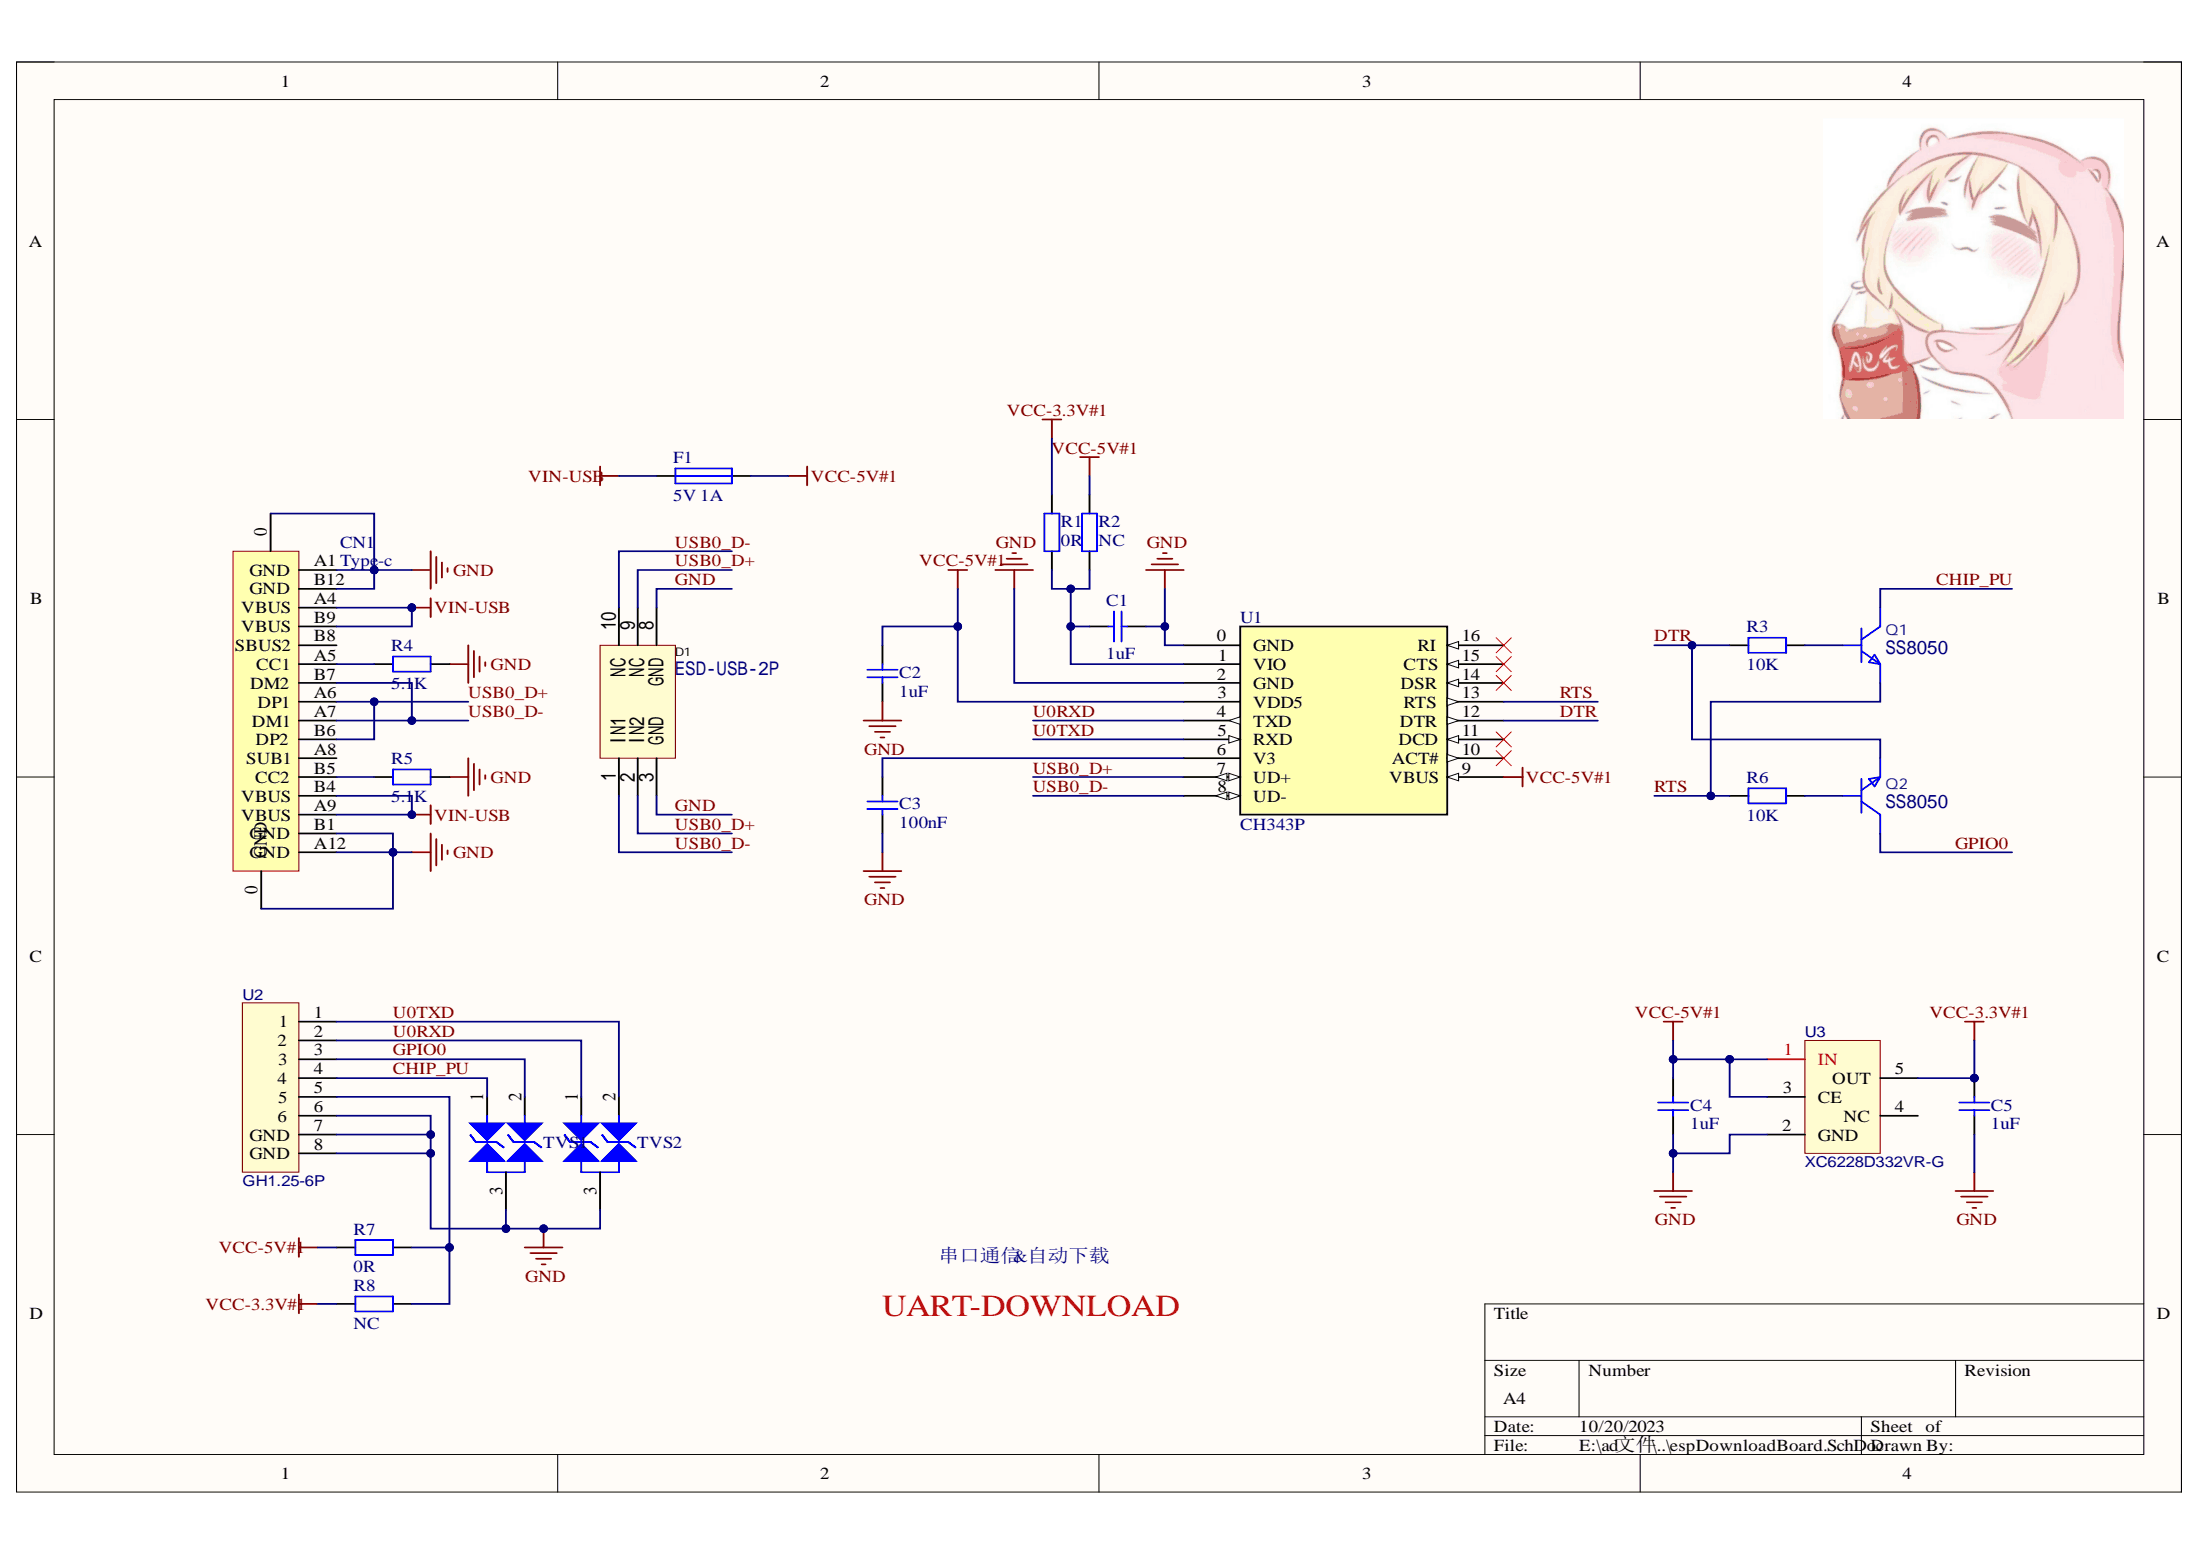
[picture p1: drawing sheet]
# Altium schematic sheet espDownloadBoard.SchDoc
size A4; SheetNumber: 1; SheetTotal: 1

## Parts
C1  1uF  [0603-C]
C2  1uF  [0603-C]
C3  100nF  [0603-C]
C4  1uF  [0603-C]
C5  1uF  [0603-C]
CN1  Type-c  [Type-c 16pin]
D1  ESD-USB-2P  [SLP2510P8-2P]
F1  5V 1A  [0805-R]
Q1  SS8050  [SOT23-3M]
Q2  SS8050  [SOT23-3M]
R1  0R  [0603-R]
R2  NC  [0603-R]
R3  10K  [0603-R]
R4  5.1K  [0603-R]
R5  5.1K  [0603-R]
R6  10K  [0603-R]
R7  0R  [0603-R]
R8  NC  [0603-R]
TVS1  ESDA5V3L  [ESDA5V3L]  (value not drawn)
TVS2  ESDA5V3L  [ESDA5V3L]  (value not drawn)
U1  CH343P  [QFN16_3X3]
U2  GH1.25-6P  [CONN-SMD_A1257WR-S-6P]
U3  XC6228D332VR-G  [XC6228D332VR-G]

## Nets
GND: C1.2 C2.2 C3.2 C4.1 C5.1 CN1.0(GND) CN1.A1(GND) CN1.A12(GND) CN1.B1(GND) CN1.B12(GND) D1.3(GND) D1.8(GND) R4.2 R5.2 TVS1.3(K) TVS2.3(K) U1.0(GND) U1.2(GND) U2.6 U2.7(GND) U2.8(GND) U3.2(GND)
VCC-3.3V#1: C5.2 R1.2 R8.2 U3.5(OUT)
VCC-5V#1: C2.1 C4.2 F1.1 R2.2 R7.2 U1.3(VDD5) U1.9(VBUS) U3.1(IN) U3.3(CE)
VIN-USB: CN1.A4(VBUS) CN1.A9(VBUS) CN1.B4(VBUS) CN1.B9(VBUS) F1.2
CHIP_PU: Q1.3(C) TVS1.1(K) U2.4
DTR: Q2.2(E) R3.1 U1.12(DTR)
GPIO0: Q2.3(C) TVS1.2(A) U2.3
RTS: Q1.2(E) R6.1 U1.13(RTS)
U0RXD: TVS2.1(K) U1.4(TXD) U2.2
U0TXD: TVS2.2(A) U1.5(RXD) U2.1
USB0_D+: CN1.A6(DP1) CN1.B6(DP2) D1.2(IN2) D1.9(NC) U1.7(UD+)
USB0_D-: CN1.A7(DM1) CN1.B7(DM2) D1.1(IN1) D1.10(NC) U1.8(UD-)
NetC1_1: C1.1 R1.1 R2.1 U1.1(VIO)
NetC3_1: C3.1 U1.6(V3)
NetCN1_A5: CN1.A5(CC1) R4.1
NetCN1_B5: CN1.B5(CC2) R5.1
NetQ1_1: Q1.1(B) R3.2
NetQ2_1: Q2.1(B) R6.2
NetR7_1: R7.1 R8.1 U2.5

Not connected (* = marked no-connect by the designer): CN1 A8(SUB1) B8(SBUS2); U1 10(ACT#)* 11(DCD)* 14(DSR)* 15(CTS)* 16(RI)*; U3 4(NC)

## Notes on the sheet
- UART-DOWNLOAD
- 串口通信&自动下载
